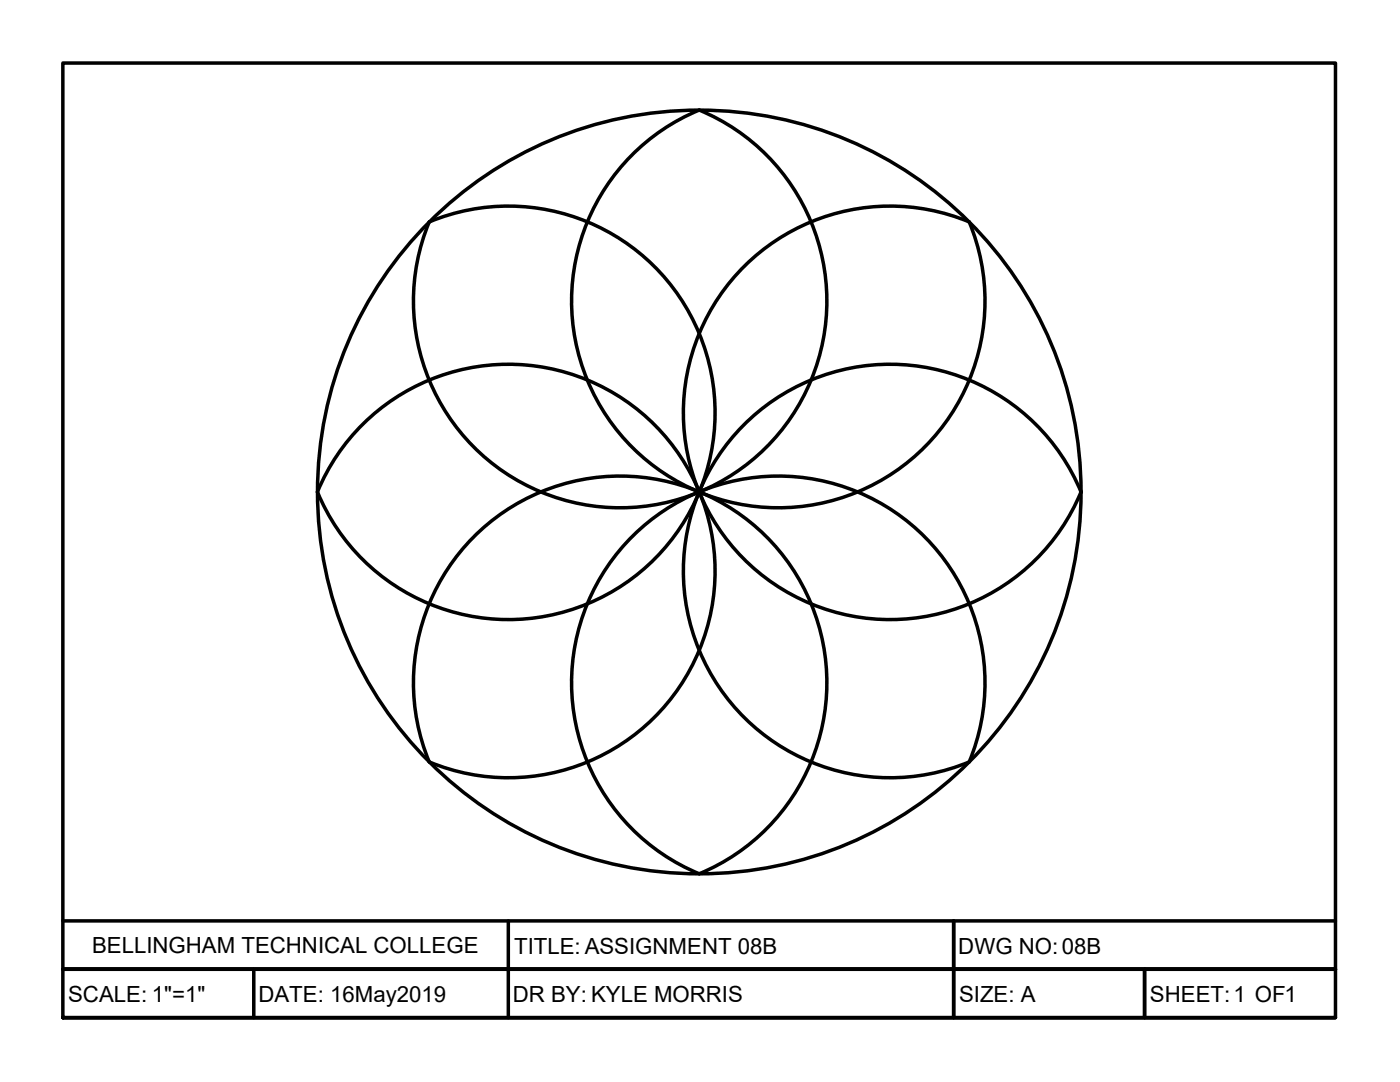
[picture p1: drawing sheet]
<svg xmlns="http://www.w3.org/2000/svg" width="279mm" height="216mm" viewBox="0 0 279 216" stroke-linecap="round" stroke-linejoin="round" font-family="sans-serif">
<!-- layer: TitleBox -->
<path d="M12.5 183.8h254M50.6 193.4v9.7M101.4 183.8v19.3M190.3 183.8v19.3zM228.4 193.4v9.7M266.5 193.4h-254h254M12.5 203.1v-190.5h254v190.5h-254h254" fill="none" stroke="#000" stroke-width=".7"/>
<!-- layer: Object -->
<g fill="none" stroke="#000" stroke-width=".7">
<path d="M85.7 44.3a41.2 41.2 0 0 0 22.3 53.9 41.2 41.2 0 0 0 53.9-22.4 41.2 41.2 0 0 0-22.4-53.8 41.2 41.2 0 0 0-22.3 53.9 41.2 41.2 0 0 0 53.9 22.3 41.2 41.2 0 0 0 22.3-53.9M85.7 44.3a41.2 41.2 0 0 1 53.9 22.3 41.2 41.2 0 0 1-22.4 53.9 41.2 41.2 0 0 1-53.8-22.3 41.2 41.2 0 0 1 53.8-22.4 41.2 41.2 0 0 1 22.4 53.9 41.2 41.2 0 0 1-53.9 22.3 41.2 41.2 0 0 1 22.3-53.9 41.2 41.2 0 0 1 53.9 22.4 41.2 41.2 0 0 1-22.4 53.9 41.2 41.2 0 0 1-22.3-53.9 41.2 41.2 0 0 1 53.9-22.4 41.2 41.2 0 0 1 22.3 53.9 41.2 41.2 0 0 1-53.9-22.3 41.2 41.2 0 0 1 22.4-53.9 41.2 41.2 0 0 1 53.8 22.4 41.2 41.2 0 0 1-53.8 22.3 41.2 41.2 0 0 1-22.4-53.9 41.2 41.2 0 0 1 53.9-22.3"/>
<circle cx="139.5" cy="98.2" r="76.2"/>
</g>
<path d="M139.5 22h.1M85.7 44.3h.1M193.4 44.3h.1M63.3 98.2h.1M215.7 98.2h.1M85.7 152h.1M193.4 152h.1M139.5 174.4h.1" fill="none" stroke="#000" stroke-width=".2"/>
<g font-size="4.4">
<text x="18.4" y="190.2">BELLINGHAM TECHNICAL COLLEGE</text>
<text x="102.6" y="190.4">TITLE: ASSIGNMENT 08B</text>
<text x="191.3" y="190.3">DWG NO:08B</text>
<text x="13.6" y="200">SCALE: 1&quot;=1&quot;</text>
<text x="51.6" y="200">DATE: 16May2019</text>
<text x="102.4" y="200">DR BY: KYLE MORRIS</text>
<text x="191.4" y="200">SIZE: A</text>
<text x="229.5" y="200">SHEET:1 OF1</text>
</g>
</svg>
